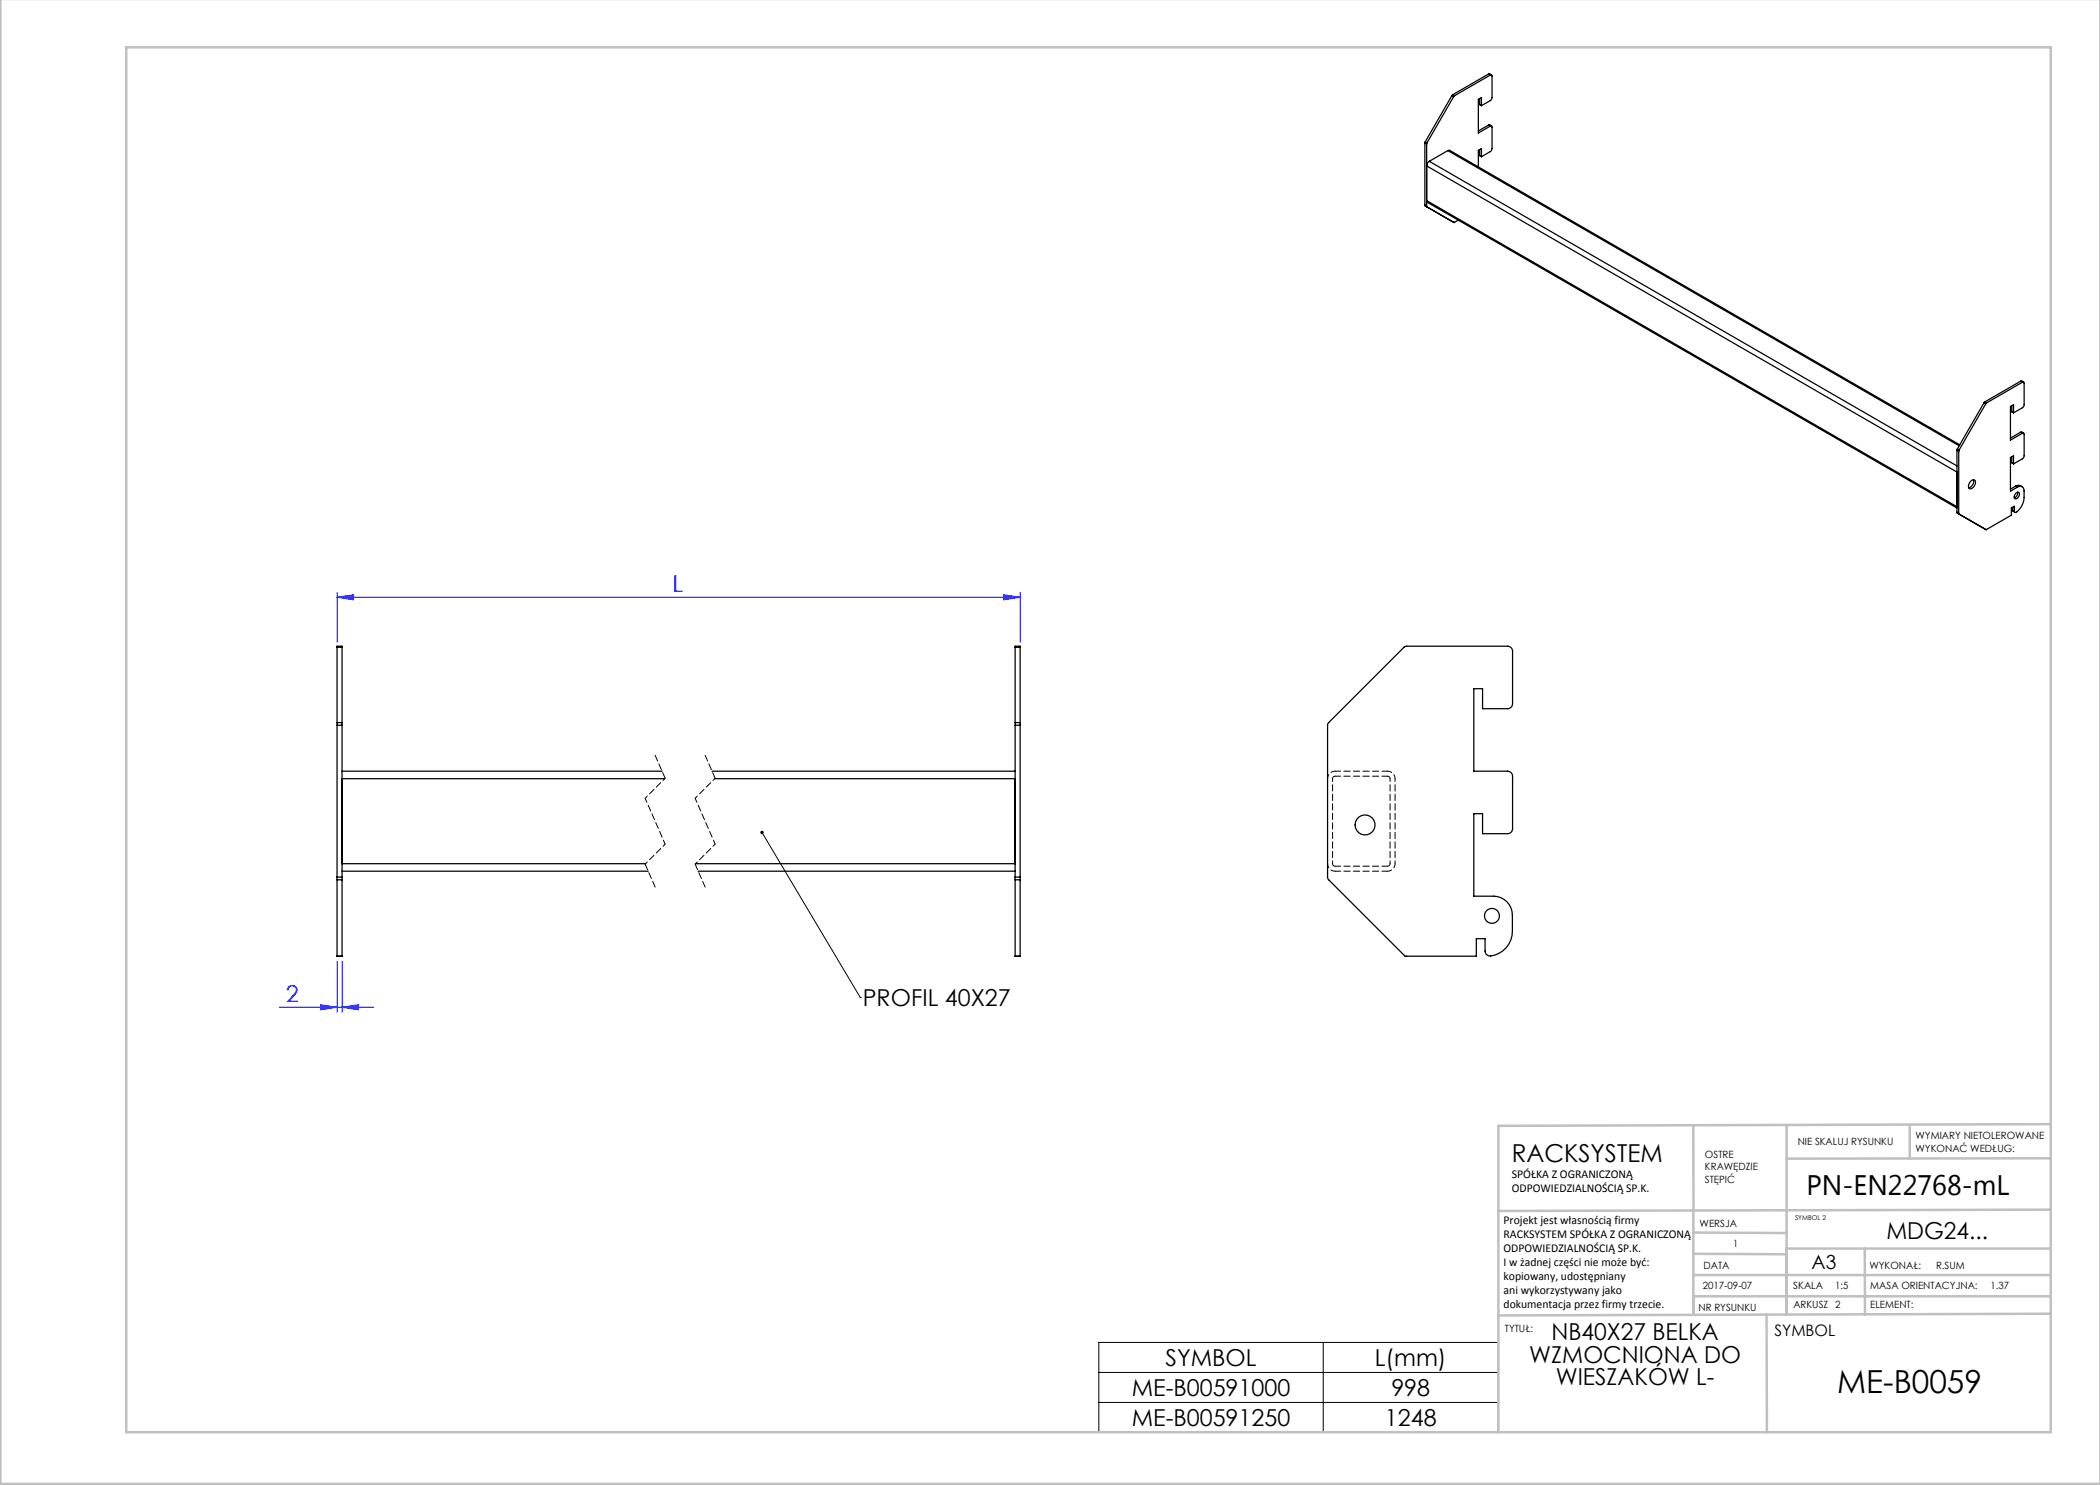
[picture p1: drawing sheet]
<svg xmlns="http://www.w3.org/2000/svg" width="420mm" height="297mm" viewBox="0 0 420 297" stroke-linecap="round" stroke-linejoin="round" font-family="sans-serif">
<path d="M67.4 119.5l3.3-.5v1zM67.4 118.5v10M67.4 119.5h136.6M200.7 119l3.3 .5-3.3 .5zM204 118.5v10M67.4 192.2v10.3M68.4 192.2v10.3M55.9 201.5h18.9M64.1 200.9l3.3 .6-3.3 .5zM68.4 201.5l3.3-.6v1.1z" fill="none" stroke="#00f" stroke-width=".2"/>
<path d="M152.4 166.5l19.6 33M172 199.5h.1M219.8 268.5h79.8v18h-79.8zM219.8 274.5h79.8M264.6 268.5v18M219.8 280.5h79.8" fill="none" stroke="#000" stroke-width=".2"/>
<path d="M131 151.1l2 4.6M141 151.1l2 4.6M129 172.8l2 4.6M139 172.8l2 4.6" fill="none" stroke="#000" stroke-width=".2" stroke-dasharray="1.3 .6"/>
<path d="M133 155.7l-4 4M143 155.7l-4 4M133 168.8l-4 4M143 168.8l-4 4" fill="none" stroke="#000" stroke-width=".2" stroke-dasharray="1.3 .6" stroke-dashoffset=".7"/>
<path d="M129 159.7l4 9.1M139 159.7l4 9.1" fill="none" stroke="#000" stroke-width=".2" stroke-dasharray="1.3 .6" stroke-dashoffset=".4"/>
<g fill="none" stroke="#c0c0c0" stroke-width=".5">
<path d="M.1 -.1v296.9h419.9M25.2 9.5h385v276.9h-385zM338.7 225.2v16.9M357.3 225v37.9M382 225.4v6.3M410.1 224.8l-110.4 .4v61.2M410.1 231.7h-52.8M338.7 259.3h71.5M338.7 255h71.5M338.7 250.8l18.6 .1M338.7 246.5l18.6 .1M338.7 242.1v20.9"/>
<path d="M373 249.7v13.2M410.1 241.9l-110.4 .3M410.2 249.7h-52.9v13.2M353.3 262.9l.1 23.5M410.2 262.7l-110.5 .4"/>
</g>
<path d="M152.2 166.3l.2 .2-.2-.3a.34 .34 0 0 1 .5 .3 .34 .34 0 0 1-.4 .3 .34 .34 0 0 1-.1-.5z" fill="#000"/>
<g fill="#00f">
<path d="M68.4 201.5l3.3-.6v1.1zM64.1 200.9l3.3 .6-3.3 .5z"/>
<path d="M67.4 119.5l3.3-.5v1zM200.7 119l3.3 .5-3.3 .5z"/>
</g>
<g fill="none" stroke="#000" stroke-width=".25">
<path d="M290.4 19.1l.3 .2M290.4 19.1l-5.3 9.3M290.6 18.9l-.2 .2M290.6 18.9l.3 .2M290.7 19.3l-5.3 9.3M290.9 19.1l-.2 .2M295.9 19.7v1.2l.4 .2M297.7 14.8l.6 .2M297.7 14.8l.4 .2M297.7 14.8l-7.1 4.1M298.1 15h.2l.1 .2v4.5l-.3 .4-1.8 1M298.1 15l-7.2 4.1"/>
<path d="M285 28.6l.3 .2M285 28.6v12.4M285.1 28.4l-.1 .2M285.1 28.4l.3 .2M285.3 28.8v12.4M285.4 28.6l-.1 .2M285.9 32.3l-.4 .4-.2 .5 106.1 61.2M285.9 32.3l105.5 60.9M289.6 30.1h.3l102 58.9M289.6 30.1l-3.7 2.2M289.6 30.1l102.2 59.1M295.9 29.9v1.2l.4 .2"/>
<path d="M296.3 21.1v-1.6l-.6 .4v6.7l2.4-1.4M296.3 31.3v-1.6l-.6 .4v3.3M297.7 25l.6 .2M297.7 25l.4 .2M297.7 25l-2 1.2M298.1 25.2h.2l.1 .2v4.5l-.3 .4-1.8 1M285 41l.1 .2 5.7 3.3 .8-.5M285 41l.3 .2M285.3 41.2l.1 .2M404.1 76.2l.6 .2M404.1 76.2l.4 .2M404.1 76.2l-7.1 4.2"/>
<path d="M404.5 76.4h.2l.1 .3v4.4l-.3 .4-1.8 1.1M404.5 76.4l-7.2 4.2M391.4 90l.3 .3M391.4 90v12.5M391.5 89.8l-.1 .2M391.5 89.8l.3 .2M391.7 90.3v12.4M391.8 90l-.1 .3M394.1 96.3a.55 .55 0 0 1 .8-.3 .55 .55 0 0 1 .1 .8l-.2 .6a.59 .59 0 0 1-.9 .3 .59 .59 0 0 1-.1-1zM394.7 95.9a1.36 1.36 0 0 1-.9 1.7M396.8 80.6l.3 .2M396.8 80.6l-5.3 9.2"/>
<path d="M397 80.4l-.2 .2M397 80.4l.3 .2M397.1 80.8l-5.3 9.2M397.3 80.6l-.2 .2M402.4 81.1v1.3l.3 .2M402.4 91.4v1.2l.3 .2M402.7 82.6v-1.7l-.6 .4v6.7l2.4-1.3M402.7 92.8v-1.7l-.6 .4v6.7l1.4-.8M403.1 98.7l.5-.3a.79 .79 0 0 1 .2 .9 .79 .79 0 0 1-.8 .4l-.2-.3zM403.1 97.2l.8-.1 .5 .2M403.1 97.2l.4 .2M403.1 97.2l-1 .6"/>
<path d="M403.5 97.4a.8 .8 0 0 1 .9-.1 .8 .8 0 0 1 .4 .9 4.4 4.4 0 0 1-1.2 4l-.3 .2a.22 .22 0 0 1-.3 .1 .22 .22 0 0 1-.1-.2M403.5 98.4l-.1 .7-.5 .5M404.1 86.5l.6 .1M404.1 86.5l.4 .2M404.1 86.5l-2 1.1M404.5 86.7l.2-.1 .1 .3v4.4l-.3 .4-1.8 1.1M391.4 101.4l-106.1-61.3 .2 .4 105.9 61.1M391.4 102.5l.3 .2M391.7 102.7l.1 .1M402.5 102.1l.5 .4M402.5 102.1l.4 .2M402.5 101.5v.6"/>
<path d="M402.9 102.3v-1l-.6 .3v1.4l-5.1 2.9-5.7-3.3-.1-.1M67.4 129.5v-.3h1v.3M67.4 129.5h1M67.4 129.5v15M68.4 129.5v15M203 129.5v-.3h1v.3M203 129.5v15M203 129.5h1M204 129.5v15M67.4 144.5v.5M67.4 145h1M67.4 144.5h1"/>
<path d="M67.4 145v30.4M68.4 144.5v.5M68.4 154.2h64M68.4 155.7h64.5M68.4 145v30.4M142.4 154.2h60.6M142.9 155.7h60.1M203 144.5v.5M203 145h1M203 145v30.4M203 144.5h1M204 144.5v.5"/>
<path d="M204 145v30.4M265.7 144.5l15.3-15.2 20.5-.1a1 1 0 0 1 1 1v10.5a1 1 0 0 1-1 1h-5v-4h-1.7v16.5h6.7a1 1 0 0 1 1 1v10.5a1 1 0 0 1-1 1h-5v-4h-1.7v16.5h4a3.8 3.8 0 0 1 3.7 3.7v3.3a4.9 4.9 0 0 1-4.8 5l-.5-.4-.2-.4v-2.7h-1.7v3.5h-14.3l-15.4-15.4-.1-.4v-30.4zM67.4 175.4v.6M67.4 175.4h1M67.4 176h1M67.4 176v15.2M68.4 175.4v.6M68.4 172.7h60.7M68.4 174.2h61.2M68.4 176v15.2M139.1 172.7h63.9M139.6 174.2h63.4"/>
<path d="M203 175.4v.6M203 175.4h1M203 176v15.2M203 176h1M204 175.4v.6M204 176v15.2M67.4 191.3h.1M67.4 191.2h1M68.4 191.3h.1M203 191.3h.1M203 191.2h1M204 191.3h.1"/>
<circle cx="273" cy="165" r="2"/>
<circle cx="298.4" cy="183.2" r="1.5"/>
</g>
<path d="M267 154.2a1.5 1.5 0 0 0-1.5 1.5M267 155.2l-.3 .2-.2 .3M278 155.7l-.1-.3-.4-.2M279 155.7a1.5 1.5 0 0 0-1.5-1.5M265.5 172.7a1.5 1.5 0 0 0 1.5 1.5M266.5 172.7l.2 .4 .3 .1M277.5 173.2l.4-.1 .1-.4M277.5 174.2a1.5 1.5 0 0 0 1.5-1.5" fill="none" stroke="#000" stroke-width=".2" stroke-dasharray="1.3 .6" stroke-dashoffset=".4"/>
<path d="M277.5 154.2h-10.5M277.5 155.2h-10.5M267 174.2h10.5M267 173.2h10.5" fill="none" stroke="#000" stroke-width=".2" stroke-dasharray="1.3 .6" stroke-dashoffset=".1"/>
<path d="M266.5 155.7v17M278 172.7v-17M279 172.7v-17" fill="none" stroke="#000" stroke-width=".2" stroke-dasharray="1.3 .6" stroke-dashoffset=".7"/>
<text font-size="6.3" x="367.4" y="278.5">ME-B0059</text>
<text font-size="5.6" x="361.3" y="239.1">PN-EN22768-mL</text>
<text font-size="4.9" x="302.4" y="232.4">RACKSYSTEM</text>
<g font-size="4.7" fill="#00f">
<text x="134.5" y="118.4">L</text>
<text x="57.2" y="200.4">2</text>
</g>
<g font-size="4.7">
<text x="172.6" y="201.2">PROFIL 40X27</text>
<text x="377.3" y="247.8">MDG24...</text>
<text x="310.3" y="268.1">NB40X27 BELKA</text>
<text x="233.1" y="273.2">SYMBOL</text>
<text x="275" y="273.2">L(mm)</text>
<text x="305.9" y="272.6">WZMOCNIONA DO</text>
<text x="226.4" y="279.2">ME-B00591000</text>
<text x="278.3" y="279.2">998</text>
<text x="311.2" y="277.1">WIESZAKÓW L-</text>
<text x="226.4" y="285.2">ME-B00591250</text>
<text x="277" y="285.2">1248</text>
</g>
<text font-size="3.9" x="362.3" y="253.8">A3</text>
<text font-size="3.2" x="354.9" y="267.2">SYMBOL</text>
<g font-size="2.4">
<text x="302.4" y="235.6">SPÓŁKA Z OGRANICZONĄ</text>
<text x="302.4" y="238.4">ODPOWIEDZIALNOŚCIĄ SP.K.</text>
<text x="300.7" y="244.7">Projekt jest własnością firmy</text>
<text x="300.7" y="247.5">RACKSYSTEM SPÓŁKA Z OGRANICZONĄ</text>
<text x="300.7" y="250.3">ODPOWIEDZIALNOŚCIĄ SP.K.</text>
<text x="300.7" y="253.1">I w żadnej części nie może być:</text>
<text x="300.7" y="256">kopiowany, udostępniany</text>
<text x="300.7" y="258.8">ani wykorzystywany jako</text>
<text x="300.7" y="261.6">dokumentacja przez firmy trzecie.</text>
</g>
<g font-size="2">
<text x="383.1" y="227.9">WYMIARY NIETOLEROWANE</text>
<text x="341" y="231.6">OSTRE</text>
<text x="359.5" y="228.9">NIE SKALUJ RYSUNKU</text>
<text x="383.1" y="230.4">WYKONAĆ WEDŁUG:</text>
<text x="341" y="234.1">KRAWĘDZIE</text>
<text x="341" y="236.6">STĘPIĆ</text>
<text x="339.9" y="245.4">WERSJA</text>
<text x="346.6" y="249.5">1</text>
<text x="340.6" y="257.7">2017-09-07</text>
<text x="340.7" y="253.8">DATA</text>
<text x="358.7" y="257.7">SKALA</text>
<text x="367" y="257.7">1:5</text>
<text x="373.9" y="253.8">WYKONAŁ:</text>
<text x="374.1" y="257.7">MASA ORIENTACYJNA:</text>
<text x="387.2" y="253.8">R.SUM</text>
<text x="398.1" y="257.7">1.37</text>
<text x="339.7" y="262.3">NR RYSUNKU</text>
<text x="358.7" y="261.7">ARKUSZ 2</text>
<text x="374.1" y="261.7">ELEMENT:</text>
<text x="301" y="266.4">TYTUŁ:</text>
</g>
<text font-size="1.3" x="359" y="244">SYMBOL 2</text>
</svg>
